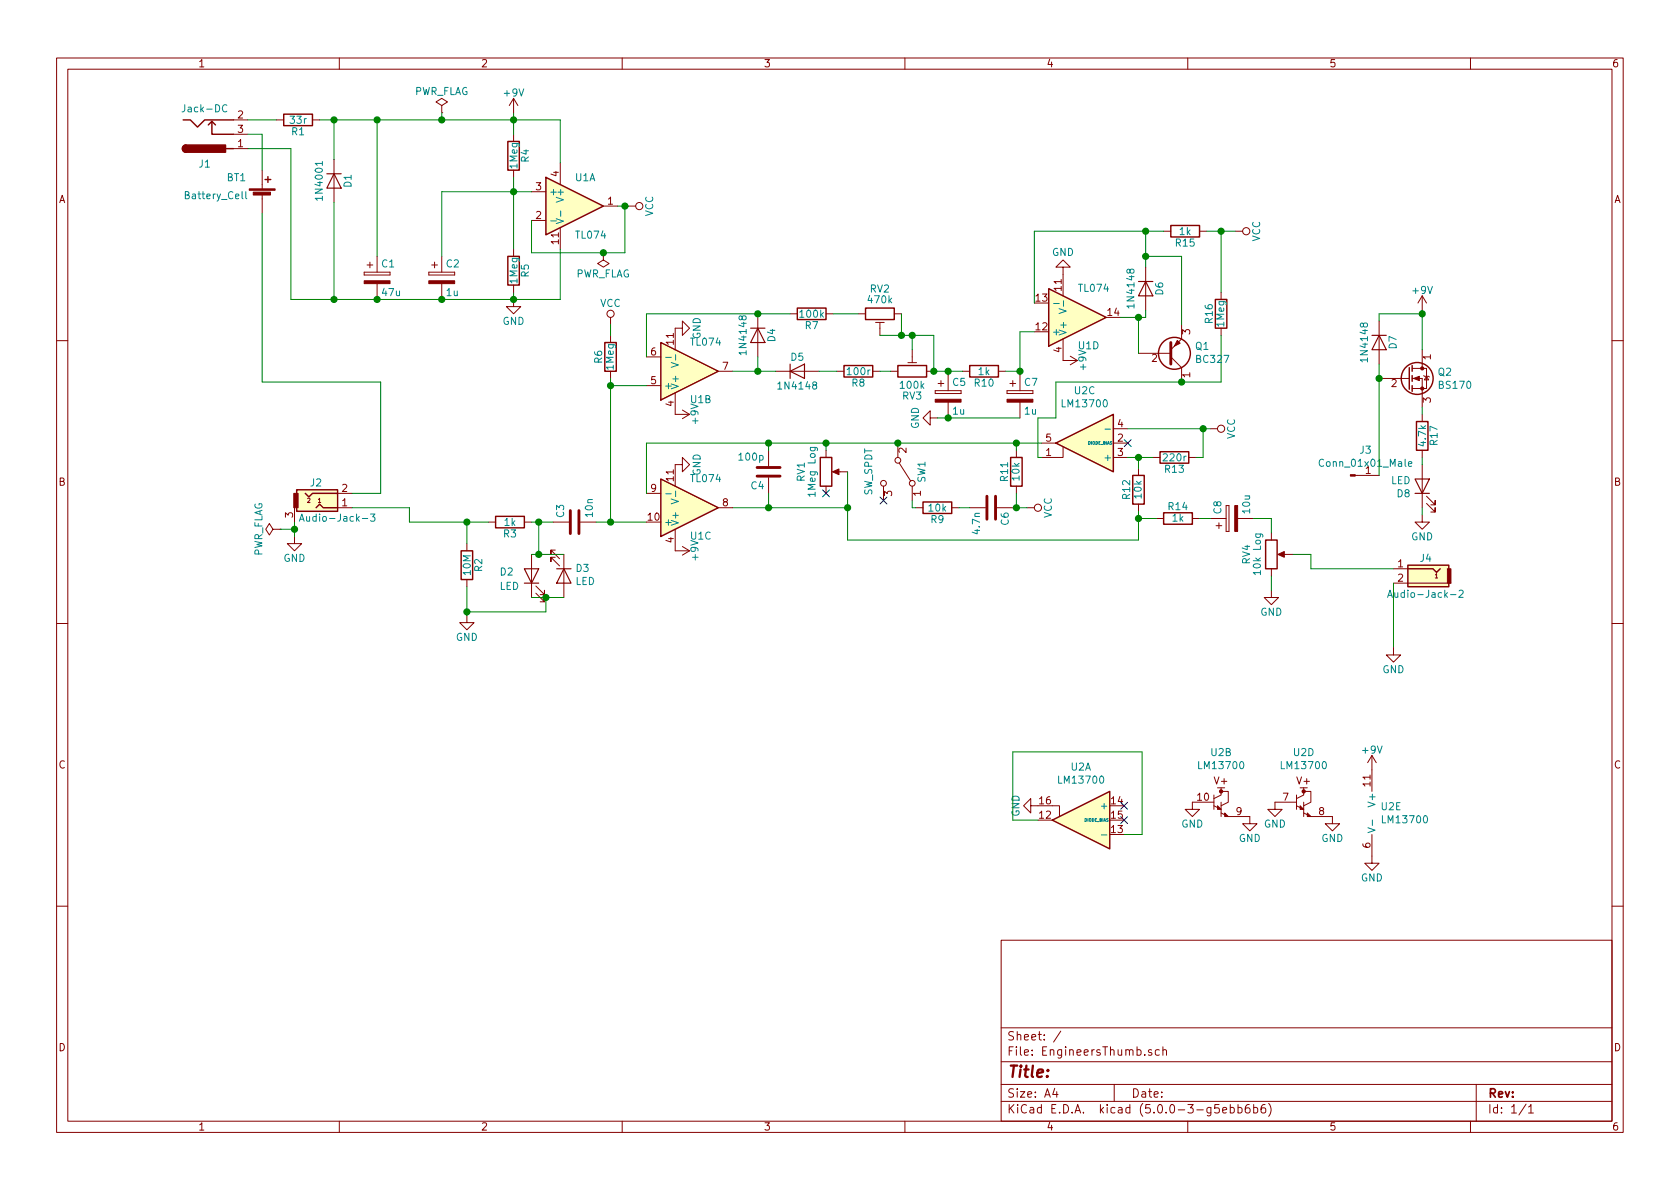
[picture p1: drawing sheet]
EESchema Schematic File Version 4
LIBS:EngineersThumb-cache
EELAYER 26 0
EELAYER END
$Descr A4 11693 8268
encoding utf-8
Sheet 1 1
Title ""
Date ""
Rev ""
Comp ""
Comment1 ""
Comment2 ""
Comment3 ""
Comment4 ""
$EndDescr
$Comp
L EngineersThumb-rescue:TL064 U1
U 2 1
P 4800 2575
F 0 "U1" H 4800 2775 50  0000 L CNN
F 1 "TL074" H 4800 2375 50  0000 L CNN
F 2 "Package_DIP:DIP-14_W7.62mm_Socket_LongPads" H 4750 2675 50  0001 C CNN
F 3 "" H 4850 2775 50  0001 C CNN
	2    4800 2575
	1    0    0    1   
$EndComp
$Comp
L EngineersThumb-rescue:TL064 U1
U 1 1
P 4000 1425
F 0 "U1" H 4000 1625 50  0000 L CNN
F 1 "TL074" H 4000 1225 50  0000 L CNN
F 2 "Package_DIP:DIP-14_W7.62mm_Socket_LongPads" H 3950 1525 50  0001 C CNN
F 3 "" H 4050 1625 50  0001 C CNN
	1    4000 1425
	1    0    0    -1  
$EndComp
$Comp
L EngineersThumb-rescue:TL064 U1
U 4 1
P 7500 2200
F 0 "U1" H 7500 2400 50  0000 L CNN
F 1 "TL074" H 7500 2000 50  0000 L CNN
F 2 "Package_DIP:DIP-14_W7.62mm_Socket_LongPads" H 7450 2300 50  0001 C CNN
F 3 "" H 7550 2400 50  0001 C CNN
	4    7500 2200
	1    0    0    1   
$EndComp
$Comp
L power:GND #PWR013
U 1 1
P 7225 5600
F 0 "#PWR013" H 7225 5350 50  0001 C CNN
F 1 "GND" H 7225 5450 50  0000 C CNN
F 2 "" H 7225 5600 50  0001 C CNN
F 3 "" H 7225 5600 50  0001 C CNN
	1    7225 5600
	0    1    1    0   
$EndComp
$Comp
L Switch:SW_SPDT SW1
U 1 1
P 6250 3275
F 0 "SW1" H 6250 3445 50  0000 C CNN
F 1 "SW_SPDT" H 6250 3075 50  0000 C CNN
F 2 "BurstGen:SW_SubMicro_SPST" H 6250 3275 50  0001 C CNN
F 3 "" H 6250 3275 50  0001 C CNN
	1    6250 3275
	0    1    1    0   
$EndComp
$Comp
L power:+9V #PWR019
U 1 1
P 9550 5350
F 0 "#PWR019" H 9550 5200 50  0001 C CNN
F 1 "+9V" H 9550 5490 50  0000 C CNN
F 2 "" H 9550 5350 50  0001 C CNN
F 3 "" H 9550 5350 50  0001 C CNN
	1    9550 5350
	1    0    0    -1  
$EndComp
$Comp
L power:GND #PWR014
U 1 1
P 7400 1900
F 0 "#PWR014" H 7400 1650 50  0001 C CNN
F 1 "GND" H 7400 1750 50  0000 C CNN
F 2 "" H 7400 1900 50  0001 C CNN
F 3 "" H 7400 1900 50  0001 C CNN
	1    7400 1900
	-1   0    0    1   
$EndComp
$Comp
L power:GND #PWR09
U 1 1
P 4700 3225
F 0 "#PWR09" H 4700 2975 50  0001 C CNN
F 1 "GND" H 4700 3075 50  0000 C CNN
F 2 "" H 4700 3225 50  0001 C CNN
F 3 "" H 4700 3225 50  0001 C CNN
	1    4700 3225
	0    -1   -1   0   
$EndComp
$Comp
L power:GND #PWR011
U 1 1
P 6525 2900
F 0 "#PWR011" H 6525 2650 50  0001 C CNN
F 1 "GND" H 6525 2750 50  0000 C CNN
F 2 "" H 6525 2900 50  0001 C CNN
F 3 "" H 6525 2900 50  0001 C CNN
	1    6525 2900
	0    1    1    0   
$EndComp
$Comp
L power:+9V #PWR010
U 1 1
P 4700 3825
F 0 "#PWR010" H 4700 3675 50  0001 C CNN
F 1 "+9V" H 4700 3965 50  0000 C CNN
F 2 "" H 4700 3825 50  0001 C CNN
F 3 "" H 4700 3825 50  0001 C CNN
	1    4700 3825
	0    1    1    0   
$EndComp
$Comp
L power:+9V #PWR08
U 1 1
P 4700 2875
F 0 "#PWR08" H 4700 2725 50  0001 C CNN
F 1 "+9V" H 4700 3015 50  0000 C CNN
F 2 "" H 4700 2875 50  0001 C CNN
F 3 "" H 4700 2875 50  0001 C CNN
	1    4700 2875
	0    1    1    0   
$EndComp
$Comp
L power:+9V #PWR015
U 1 1
P 7400 2500
F 0 "#PWR015" H 7400 2350 50  0001 C CNN
F 1 "+9V" H 7400 2640 50  0000 C CNN
F 2 "" H 7400 2500 50  0001 C CNN
F 3 "" H 7400 2500 50  0001 C CNN
	1    7400 2500
	0    1    1    0   
$EndComp
$Comp
L EngineersThumb-rescue:Jack-DC J1
U 1 1
P 1425 925
F 0 "J1" H 1425 1135 50  0000 C CNN
F 1 "Jack-DC" H 1425 750 50  0000 C CNN
F 2 "Connectors:BARREL_JACK" H 1475 885 50  0001 C CNN
F 3 "" H 1475 885 50  0001 C CNN
	1    1425 925 
	1    0    0    1   
$EndComp
$Comp
L Device:Battery_Cell BT1
U 1 1
P 1825 1375
F 0 "BT1" H 1575 1525 50  0000 L CNN
F 1 "Battery_Cell" H 1275 1400 50  0000 L CNN
F 2 "Connector_Wire:SolderWirePad_1x02_P3.81mm_Drill1.2mm" V 1825 1435 50  0001 C CNN
F 3 "" V 1825 1435 50  0001 C CNN
	1    1825 1375
	1    0    0    -1  
$EndComp
$Comp
L Device:D D1
U 1 1
P 2325 1250
F 0 "D1" H 2325 1350 50  0000 C CNN
F 1 "1N4001" H 2325 1150 50  0000 C CNN
F 2 "BurstGen:D_DO-35_SOD27_P7.62mm_Horizontal" H 2325 1250 50  0001 C CNN
F 3 "" H 2325 1250 50  0001 C CNN
	1    2325 1250
	0    1    1    0   
$EndComp
$Comp
L EngineersThumb-rescue:Audio-Jack-2 J4
U 1 1
P 9900 3950
F 0 "J4" H 9875 4025 50  0000 C CNN
F 1 "Audio-Jack-2" H 9875 3775 50  0000 C CNN
F 2 "Connector_Wire:SolderWirePad_1x02_P3.81mm_Drill1.2mm" H 10150 3950 50  0001 C CNN
F 3 "" H 10150 3950 50  0001 C CNN
	1    9900 3950
	-1   0    0    -1  
$EndComp
$Comp
L Device:R R4
U 1 1
P 3575 1075
F 0 "R4" V 3655 1075 50  0000 C CNN
F 1 "1Meg" V 3575 1075 50  0000 C CNN
F 2 "BurstGen:R_Axial_DIN0207_L6.3mm_D2.5mm_P7.62mm_Horizontal" V 3505 1075 50  0001 C CNN
F 3 "" H 3575 1075 50  0001 C CNN
	1    3575 1075
	1    0    0    -1  
$EndComp
$Comp
L Device:CP C2
U 1 1
P 3075 1925
F 0 "C2" H 3100 2025 50  0000 L CNN
F 1 "1u" H 3100 1825 50  0000 L CNN
F 2 "Capacitor_THT:CP_Radial_D5.0mm_P2.50mm" H 3113 1775 50  0001 C CNN
F 3 "" H 3075 1925 50  0001 C CNN
	1    3075 1925
	1    0    0    -1  
$EndComp
$Comp
L Device:CP C1
U 1 1
P 2625 1925
F 0 "C1" H 2650 2025 50  0000 L CNN
F 1 "47u" H 2650 1825 50  0000 L CNN
F 2 "Capacitor_THT:CP_Radial_D5.0mm_P2.50mm" H 2663 1775 50  0001 C CNN
F 3 "" H 2625 1925 50  0001 C CNN
	1    2625 1925
	1    0    0    -1  
$EndComp
Wire Wire Line
	2625 1775 2625 825 
Wire Wire Line
	3575 775  3575 825 
Connection ~ 2625 825 
Wire Wire Line
	2325 2075 2625 2075
Connection ~ 2625 2075
Wire Wire Line
	3575 2075 3575 2025
Connection ~ 3075 2075
$Comp
L power:GND #PWR04
U 1 1
P 3575 2075
F 0 "#PWR04" H 3575 1825 50  0001 C CNN
F 1 "GND" H 3575 1925 50  0000 C CNN
F 2 "" H 3575 2075 50  0001 C CNN
F 3 "" H 3575 2075 50  0001 C CNN
	1    3575 2075
	1    0    0    -1  
$EndComp
$Comp
L power:VCC #PWR06
U 1 1
P 4375 1425
F 0 "#PWR06" H 4375 1275 50  0001 C CNN
F 1 "VCC" H 4375 1575 50  0000 C CNN
F 2 "" H 4375 1425 50  0001 C CNN
F 3 "" H 4375 1425 50  0001 C CNN
	1    4375 1425
	0    1    1    0   
$EndComp
$Comp
L power:+9V #PWR03
U 1 1
P 3575 775
F 0 "#PWR03" H 3575 625 50  0001 C CNN
F 1 "+9V" H 3575 915 50  0000 C CNN
F 2 "" H 3575 775 50  0001 C CNN
F 3 "" H 3575 775 50  0001 C CNN
	1    3575 775 
	1    0    0    -1  
$EndComp
Wire Wire Line
	1725 825  1925 825 
$Comp
L power:GND #PWR01
U 1 1
P 2050 3725
F 0 "#PWR01" H 2050 3475 50  0001 C CNN
F 1 "GND" H 2050 3575 50  0000 C CNN
F 2 "" H 2050 3725 50  0001 C CNN
F 3 "" H 2050 3725 50  0001 C CNN
	1    2050 3725
	1    0    0    -1  
$EndComp
$Comp
L Device:R R2
U 1 1
P 3250 3925
F 0 "R2" V 3330 3925 50  0000 C CNN
F 1 "10M" V 3250 3925 50  0000 C CNN
F 2 "BurstGen:R_Axial_DIN0207_L6.3mm_D2.5mm_P7.62mm_Horizontal" V 3180 3925 50  0001 C CNN
F 3 "" H 3250 3925 50  0001 C CNN
	1    3250 3925
	1    0    0    -1  
$EndComp
$Comp
L Device:C C3
U 1 1
P 4000 3625
F 0 "C3" H 4025 3725 50  0000 L CNN
F 1 "10n" H 4025 3525 50  0000 L CNN
F 2 "BurstGen:C_Disc_D5.0mm_W2.5mm_P5.00mm-TC" H 4038 3475 50  0001 C CNN
F 3 "" H 4000 3625 50  0001 C CNN
	1    4000 3625
	0    -1   -1   0   
$EndComp
$Comp
L Device:R R3
U 1 1
P 3550 3625
F 0 "R3" V 3630 3625 50  0000 C CNN
F 1 "1k" V 3550 3625 50  0000 C CNN
F 2 "BurstGen:R_Axial_DIN0207_L6.3mm_D2.5mm_P7.62mm_Horizontal" V 3480 3625 50  0001 C CNN
F 3 "" H 3550 3625 50  0001 C CNN
	1    3550 3625
	0    1    1    0   
$EndComp
Wire Wire Line
	3700 3625 3750 3625
$Comp
L EngineersThumb-rescue:POT RV1
U 1 1
P 5750 3275
F 0 "RV1" V 5575 3275 50  0000 C CNN
F 1 "1Meg Log" V 5650 3275 50  0000 C CNN
F 2 "BurstGen:Potentiometer_PCB_rightangle" H 5750 3275 50  0001 C CNN
F 3 "" H 5750 3275 50  0001 C CNN
	1    5750 3275
	1    0    0    1   
$EndComp
$Comp
L power:VCC #PWR05
U 1 1
P 4250 2250
F 0 "#PWR05" H 4250 2100 50  0001 C CNN
F 1 "VCC" H 4250 2400 50  0000 C CNN
F 2 "" H 4250 2250 50  0001 C CNN
F 3 "" H 4250 2250 50  0001 C CNN
	1    4250 2250
	1    0    0    -1  
$EndComp
$Comp
L power:GND #PWR02
U 1 1
P 3250 4275
F 0 "#PWR02" H 3250 4025 50  0001 C CNN
F 1 "GND" H 3250 4125 50  0000 C CNN
F 2 "" H 3250 4275 50  0001 C CNN
F 3 "" H 3250 4275 50  0001 C CNN
	1    3250 4275
	1    0    0    -1  
$EndComp
$Comp
L Device:D D6
U 1 1
P 7975 2000
F 0 "D6" H 7975 2100 50  0000 C CNN
F 1 "1N4148" H 7975 1900 50  0000 C CNN
F 2 "BurstGen:D_DO-35_SOD27_P7.62mm_Horizontal" H 7975 2000 50  0001 C CNN
F 3 "" H 7975 2000 50  0001 C CNN
	1    7975 2000
	0    1    1    0   
$EndComp
$Comp
L Device:C C4
U 1 1
P 5350 3275
F 0 "C4" H 5375 3375 50  0000 L CNN
F 1 "100p" H 5375 3175 50  0000 L CNN
F 2 "BurstGen:C_Disc_D5.0mm_W2.5mm_P5.00mm-TC" H 5388 3125 50  0001 C CNN
F 3 "" H 5350 3275 50  0001 C CNN
	1    5350 3275
	-1   0    0    1   
$EndComp
$Comp
L power:GND #PWR07
U 1 1
P 4700 2275
F 0 "#PWR07" H 4700 2025 50  0001 C CNN
F 1 "GND" H 4700 2125 50  0000 C CNN
F 2 "" H 4700 2275 50  0001 C CNN
F 3 "" H 4700 2275 50  0001 C CNN
	1    4700 2275
	0    -1   -1   0   
$EndComp
Wire Wire Line
	9700 4050 9700 4500
Wire Wire Line
	1825 1175 1825 925 
Wire Wire Line
	1825 925  1725 925 
Wire Wire Line
	1725 1025 2025 1025
$Comp
L power:GND #PWR018
U 1 1
P 8850 4100
F 0 "#PWR018" H 8850 3850 50  0001 C CNN
F 1 "GND" H 8850 3950 50  0000 C CNN
F 2 "" H 8850 4100 50  0001 C CNN
F 3 "" H 8850 4100 50  0001 C CNN
	1    8850 4100
	1    0    0    -1  
$EndComp
$Comp
L Device:R R5
U 1 1
P 3575 1875
F 0 "R5" V 3655 1875 50  0000 C CNN
F 1 "1Meg" V 3575 1875 50  0000 C CNN
F 2 "BurstGen:R_Axial_DIN0207_L6.3mm_D2.5mm_P7.62mm_Horizontal" V 3505 1875 50  0001 C CNN
F 3 "" H 3575 1875 50  0001 C CNN
	1    3575 1875
	1    0    0    -1  
$EndComp
Connection ~ 3575 825 
$Comp
L power:GND #PWR020
U 1 1
P 9550 5950
F 0 "#PWR020" H 9550 5700 50  0001 C CNN
F 1 "GND" H 9550 5800 50  0000 C CNN
F 2 "" H 9550 5950 50  0001 C CNN
F 3 "" H 9550 5950 50  0001 C CNN
	1    9550 5950
	1    0    0    -1  
$EndComp
$Comp
L EngineersThumb-rescue:Audio-Jack-3 J2
U 1 1
P 2250 3525
F 0 "J2" H 2200 3700 50  0000 C CNN
F 1 "Audio-Jack-3" H 2350 3455 50  0000 C CNN
F 2 "Connector_Wire:SolderWirePad_1x03_P3.175mm_Drill1mm" H 2500 3625 50  0001 C CNN
F 3 "" H 2500 3625 50  0001 C CNN
	1    2250 3525
	1    0    0    -1  
$EndComp
Wire Wire Line
	2450 3425 2650 3425
Wire Wire Line
	2050 3625 2050 3675
Wire Wire Line
	3250 3625 3250 3775
Wire Wire Line
	3250 4075 3250 4250
$Comp
L power:PWR_FLAG #FLG03
U 1 1
P 4200 1750
F 0 "#FLG03" H 4200 1825 50  0001 C CNN
F 1 "PWR_FLAG" H 4200 1900 50  0000 C CNN
F 2 "" H 4200 1750 50  0001 C CNN
F 3 "" H 4200 1750 50  0001 C CNN
	1    4200 1750
	-1   0    0    1   
$EndComp
$Comp
L power:PWR_FLAG #FLG02
U 1 1
P 3075 775
F 0 "#FLG02" H 3075 850 50  0001 C CNN
F 1 "PWR_FLAG" H 3075 925 50  0000 C CNN
F 2 "" H 3075 775 50  0001 C CNN
F 3 "" H 3075 775 50  0001 C CNN
	1    3075 775 
	1    0    0    -1  
$EndComp
Wire Wire Line
	3075 775  3075 825 
Connection ~ 3075 825 
$Comp
L power:PWR_FLAG #FLG01
U 1 1
P 1950 3675
F 0 "#FLG01" H 1950 3750 50  0001 C CNN
F 1 "PWR_FLAG" H 1950 3825 50  0000 C CNN
F 2 "" H 1950 3675 50  0001 C CNN
F 3 "" H 1950 3675 50  0001 C CNN
	1    1950 3675
	0    -1   -1   0   
$EndComp
Connection ~ 2050 3675
Wire Wire Line
	1950 3675 2050 3675
Wire Wire Line
	2625 825  3075 825 
Wire Wire Line
	2625 2075 3075 2075
Wire Wire Line
	3075 2075 3575 2075
Wire Wire Line
	3250 3625 3400 3625
Wire Wire Line
	3075 825  3575 825 
Wire Wire Line
	2050 3675 2050 3725
$Comp
L Amplifier_Operational:LM13700 U2
U 1 1
P 7525 5700
F 0 "U2" H 7525 5333 50  0000 C CNN
F 1 "LM13700" H 7525 5424 50  0000 C CNN
F 2 "Package_DIP:DIP-16_W7.62mm_Socket_LongPads" H 7225 5725 50  0001 C CNN
F 3 "http://www.ti.com/lit/ds/symlink/lm13700.pdf" H 7225 5725 50  0001 C CNN
	1    7525 5700
	-1   0    0    1   
$EndComp
$Comp
L Amplifier_Operational:LM13700 U2
U 2 1
P 8600 5575
F 0 "U2" H 8500 5923 50  0000 C CNN
F 1 "LM13700" H 8500 5832 50  0000 C CNN
F 2 "Package_DIP:DIP-16_W7.62mm_Socket_LongPads" H 8300 5600 50  0001 C CNN
F 3 "http://www.ti.com/lit/ds/symlink/lm13700.pdf" H 8300 5600 50  0001 C CNN
	2    8600 5575
	1    0    0    -1  
$EndComp
$Comp
L Amplifier_Operational:LM13700 U2
U 3 1
P 7550 3075
F 0 "U2" H 7550 3442 50  0000 C CNN
F 1 "LM13700" H 7550 3351 50  0000 C CNN
F 2 "Package_DIP:DIP-16_W7.62mm_Socket_LongPads" H 7250 3100 50  0001 C CNN
F 3 "http://www.ti.com/lit/ds/symlink/lm13700.pdf" H 7250 3100 50  0001 C CNN
	3    7550 3075
	-1   0    0    -1  
$EndComp
$Comp
L Amplifier_Operational:LM13700 U2
U 4 1
P 9175 5575
F 0 "U2" H 9075 5923 50  0000 C CNN
F 1 "LM13700" H 9075 5832 50  0000 C CNN
F 2 "Package_DIP:DIP-16_W7.62mm_Socket_LongPads" H 8875 5600 50  0001 C CNN
F 3 "http://www.ti.com/lit/ds/symlink/lm13700.pdf" H 8875 5600 50  0001 C CNN
	4    9175 5575
	1    0    0    -1  
$EndComp
$Comp
L Amplifier_Operational:LM13700 U2
U 5 1
P 9650 5650
F 0 "U2" H 9608 5696 50  0000 L CNN
F 1 "LM13700" H 9608 5605 50  0000 L CNN
F 2 "Package_DIP:DIP-16_W7.62mm_Socket_LongPads" H 9350 5675 50  0001 C CNN
F 3 "http://www.ti.com/lit/ds/symlink/lm13700.pdf" H 9350 5675 50  0001 C CNN
	5    9650 5650
	1    0    0    -1  
$EndComp
$Comp
L Device:LED D2
U 1 1
P 3700 4000
F 0 "D2" V 3725 4225 50  0000 R CNN
F 1 "LED" V 3625 4225 50  0000 R CNN
F 2 "LED_THT:LED_D3.0mm" H 3700 4000 50  0001 C CNN
F 3 "~" H 3700 4000 50  0001 C CNN
	1    3700 4000
	0    -1   -1   0   
$EndComp
$Comp
L Device:LED D3
U 1 1
P 3925 4000
F 0 "D3" V 3870 4078 50  0000 L CNN
F 1 "LED" V 3961 4078 50  0000 L CNN
F 2 "LED_THT:LED_D3.0mm" H 3925 4000 50  0001 C CNN
F 3 "~" H 3925 4000 50  0001 C CNN
	1    3925 4000
	0    1    1    0   
$EndComp
Wire Wire Line
	2325 1400 2325 2075
$Comp
L Device:R R1
U 1 1
P 2075 825
F 0 "R1" V 2155 825 50  0000 C CNN
F 1 "33r" V 2075 825 50  0000 C CNN
F 2 "BurstGen:R_Axial_DIN0207_L6.3mm_D2.5mm_P7.62mm_Horizontal" V 2005 825 50  0001 C CNN
F 3 "" H 2075 825 50  0001 C CNN
	1    2075 825 
	0    1    1    0   
$EndComp
Wire Wire Line
	2225 825  2325 825 
Wire Wire Line
	2325 1100 2325 825 
Connection ~ 2325 825 
Wire Wire Line
	2325 825  2625 825 
Wire Wire Line
	3075 1325 3075 1775
Wire Wire Line
	3075 1325 3575 1325
Connection ~ 3575 1325
Wire Wire Line
	3575 1325 3575 1725
Wire Wire Line
	3900 1125 3900 825 
Wire Wire Line
	3900 825  3575 825 
Wire Wire Line
	3575 1325 3700 1325
Wire Wire Line
	3900 1725 3900 2075
Wire Wire Line
	3900 2075 3575 2075
Connection ~ 3575 2075
Wire Wire Line
	3700 1525 3700 1750
Wire Wire Line
	3700 1750 4200 1750
Wire Wire Line
	3750 3625 3750 3850
Wire Wire Line
	3750 3850 3700 3850
Connection ~ 3750 3625
Wire Wire Line
	3750 3625 3850 3625
Wire Wire Line
	3750 3850 3925 3850
Connection ~ 3750 3850
Wire Wire Line
	3700 4150 3800 4150
Wire Wire Line
	3800 4150 3800 4250
Wire Wire Line
	3800 4250 3250 4250
Connection ~ 3800 4150
Wire Wire Line
	3800 4150 3925 4150
Connection ~ 3250 4250
Wire Wire Line
	3250 4250 3250 4275
Connection ~ 4200 1750
Wire Wire Line
	4150 3625 4250 3625
$Comp
L EngineersThumb-rescue:POT_TRIM RV2
U 1 1
P 6125 2175
F 0 "RV2" V 5950 2175 50  0000 C CNN
F 1 "470k" V 6025 2175 50  0000 C CNN
F 2 "Potentiometer_THT:Potentiometer_Bourns_3339P_Vertical" H 6125 2175 50  0001 C CNN
F 3 "" H 6125 2175 50  0001 C CNN
	1    6125 2175
	0    1    1    0   
$EndComp
Connection ~ 4250 3625
Wire Wire Line
	4250 3625 4500 3625
$Comp
L Device:D D4
U 1 1
P 5275 2325
F 0 "D4" H 5275 2425 50  0000 C CNN
F 1 "1N4148" H 5275 2225 50  0000 C CNN
F 2 "BurstGen:D_DO-35_SOD27_P7.62mm_Horizontal" H 5275 2325 50  0001 C CNN
F 3 "" H 5275 2325 50  0001 C CNN
	1    5275 2325
	0    1    1    0   
$EndComp
$Comp
L Device:D D5
U 1 1
P 5550 2575
F 0 "D5" H 5550 2675 50  0000 C CNN
F 1 "1N4148" H 5550 2475 50  0000 C CNN
F 2 "BurstGen:D_DO-35_SOD27_P7.62mm_Horizontal" H 5550 2575 50  0001 C CNN
F 3 "" H 5550 2575 50  0001 C CNN
	1    5550 2575
	1    0    0    -1  
$EndComp
$Comp
L Device:R R8
U 1 1
P 5975 2575
F 0 "R8" V 6055 2575 50  0000 C CNN
F 1 "100r" V 5975 2575 50  0000 C CNN
F 2 "BurstGen:R_Axial_DIN0207_L6.3mm_D2.5mm_P7.62mm_Horizontal" V 5905 2575 50  0001 C CNN
F 3 "" H 5975 2575 50  0001 C CNN
	1    5975 2575
	0    1    1    0   
$EndComp
Wire Wire Line
	4500 2475 4500 2175
Wire Wire Line
	4500 2175 5275 2175
Wire Wire Line
	5100 2575 5275 2575
Wire Wire Line
	5275 2475 5275 2575
Connection ~ 5275 2575
Wire Wire Line
	5275 2575 5400 2575
Wire Wire Line
	5700 2575 5825 2575
$Comp
L Device:R R7
U 1 1
P 5650 2175
F 0 "R7" V 5730 2175 50  0000 C CNN
F 1 "100k" V 5650 2175 50  0000 C CNN
F 2 "BurstGen:R_Axial_DIN0207_L6.3mm_D2.5mm_P7.62mm_Horizontal" V 5580 2175 50  0001 C CNN
F 3 "" H 5650 2175 50  0001 C CNN
	1    5650 2175
	0    1    1    0   
$EndComp
Wire Wire Line
	5275 2175 5500 2175
Connection ~ 5275 2175
$Comp
L EngineersThumb-rescue:POT_TRIM RV3
U 1 1
P 6350 2575
F 0 "RV3" V 6175 2575 50  0000 C CNN
F 1 "100k" V 6250 2575 50  0000 C CNN
F 2 "Potentiometer_THT:Potentiometer_Bourns_3339P_Vertical" H 6350 2575 50  0001 C CNN
F 3 "" H 6350 2575 50  0001 C CNN
	1    6350 2575
	0    -1   -1   0   
$EndComp
Wire Wire Line
	5800 2175 5975 2175
Wire Wire Line
	6125 2325 6275 2325
Wire Wire Line
	6275 2325 6275 2175
Wire Wire Line
	6275 2325 6350 2325
Wire Wire Line
	6350 2325 6350 2425
Connection ~ 6275 2325
Wire Wire Line
	6125 2575 6200 2575
Wire Wire Line
	6350 2325 6500 2325
Wire Wire Line
	6500 2325 6500 2575
Connection ~ 6350 2325
Wire Wire Line
	5350 3075 5350 3125
Wire Wire Line
	5350 3075 5750 3075
Wire Wire Line
	5750 3075 5750 3125
Connection ~ 5350 3075
Wire Wire Line
	5100 3525 5350 3525
Wire Wire Line
	5350 3525 5350 3425
Connection ~ 5350 3525
Wire Wire Line
	5900 3525 5900 3275
Wire Wire Line
	5750 3075 6250 3075
Connection ~ 5750 3075
$Comp
L Device:R R9
U 1 1
P 6525 3525
F 0 "R9" V 6605 3525 50  0000 C CNN
F 1 "10k" V 6525 3525 50  0000 C CNN
F 2 "BurstGen:R_Axial_DIN0207_L6.3mm_D2.5mm_P7.62mm_Horizontal" V 6455 3525 50  0001 C CNN
F 3 "" H 6525 3525 50  0001 C CNN
	1    6525 3525
	0    1    1    0   
$EndComp
$Comp
L Device:C C6
U 1 1
P 6900 3525
F 0 "C6" H 6925 3625 50  0000 L CNN
F 1 "4.7n" H 6925 3425 50  0000 L CNN
F 2 "BurstGen:C_Disc_D5.0mm_W2.5mm_P5.00mm-TC" H 6938 3375 50  0001 C CNN
F 3 "" H 6900 3525 50  0001 C CNN
	1    6900 3525
	0    1    1    0   
$EndComp
$Comp
L Device:R R11
U 1 1
P 7075 3275
F 0 "R11" V 7155 3275 50  0000 C CNN
F 1 "10k" V 7075 3275 50  0000 C CNN
F 2 "BurstGen:R_Axial_DIN0207_L6.3mm_D2.5mm_P7.62mm_Horizontal" V 7005 3275 50  0001 C CNN
F 3 "" H 7075 3275 50  0001 C CNN
	1    7075 3275
	-1   0    0    1   
$EndComp
$Comp
L power:VCC #PWR012
U 1 1
P 7150 3525
F 0 "#PWR012" H 7150 3375 50  0001 C CNN
F 1 "VCC" H 7150 3675 50  0000 C CNN
F 2 "" H 7150 3525 50  0001 C CNN
F 3 "" H 7150 3525 50  0001 C CNN
	1    7150 3525
	0    1    1    0   
$EndComp
Wire Wire Line
	6350 3475 6350 3525
Wire Wire Line
	6350 3525 6375 3525
Wire Wire Line
	6675 3525 6750 3525
Wire Wire Line
	7050 3525 7075 3525
Wire Wire Line
	7075 3425 7075 3525
Connection ~ 7075 3525
Wire Wire Line
	7075 3525 7150 3525
Wire Wire Line
	6250 3075 7075 3075
Wire Wire Line
	7075 3075 7075 3125
Connection ~ 6250 3075
Wire Wire Line
	7250 3075 7075 3075
Connection ~ 7075 3075
$Comp
L Device:R R13
U 1 1
P 8175 3175
F 0 "R13" V 8255 3175 50  0000 C CNN
F 1 "220r" V 8175 3175 50  0000 C CNN
F 2 "BurstGen:R_Axial_DIN0207_L6.3mm_D2.5mm_P7.62mm_Horizontal" V 8105 3175 50  0001 C CNN
F 3 "" H 8175 3175 50  0001 C CNN
	1    8175 3175
	0    1    1    0   
$EndComp
$Comp
L Device:R R12
U 1 1
P 7925 3400
F 0 "R12" V 8005 3400 50  0000 C CNN
F 1 "10k" V 7925 3400 50  0000 C CNN
F 2 "Resistor_THT:R_Axial_DIN0207_L6.3mm_D2.5mm_P2.54mm_Vertical" V 7855 3400 50  0001 C CNN
F 3 "" H 7925 3400 50  0001 C CNN
	1    7925 3400
	-1   0    0    1   
$EndComp
$Comp
L Device:R R14
U 1 1
P 8200 3600
F 0 "R14" V 8280 3600 50  0000 C CNN
F 1 "1k" V 8200 3600 50  0000 C CNN
F 2 "BurstGen:R_Axial_DIN0207_L6.3mm_D2.5mm_P7.62mm_Horizontal" V 8130 3600 50  0001 C CNN
F 3 "" H 8200 3600 50  0001 C CNN
	1    8200 3600
	0    -1   -1   0   
$EndComp
$Comp
L Device:CP C8
U 1 1
P 8575 3600
F 0 "C8" H 8600 3700 50  0000 L CNN
F 1 "10u" H 8600 3500 50  0000 L CNN
F 2 "Capacitor_THT:CP_Radial_D5.0mm_P2.50mm" H 8613 3450 50  0001 C CNN
F 3 "" H 8575 3600 50  0001 C CNN
	1    8575 3600
	0    -1   -1   0   
$EndComp
$Comp
L power:VCC #PWR016
U 1 1
P 8425 2975
F 0 "#PWR016" H 8425 2825 50  0001 C CNN
F 1 "VCC" H 8425 3125 50  0000 C CNN
F 2 "" H 8425 2975 50  0001 C CNN
F 3 "" H 8425 2975 50  0001 C CNN
	1    8425 2975
	0    1    1    0   
$EndComp
Wire Wire Line
	7850 2975 8375 2975
Wire Wire Line
	8375 2975 8375 3175
Wire Wire Line
	8375 3175 8325 3175
Connection ~ 8375 2975
Wire Wire Line
	8375 2975 8425 2975
Wire Wire Line
	8025 3175 7925 3175
Wire Wire Line
	7925 3250 7925 3175
Connection ~ 7925 3175
Wire Wire Line
	7925 3175 7850 3175
Wire Wire Line
	7925 3550 7925 3600
Wire Wire Line
	7925 3600 8050 3600
Wire Wire Line
	8350 3600 8425 3600
Wire Wire Line
	5900 3525 5900 3750
Wire Wire Line
	5900 3750 7925 3750
Wire Wire Line
	7925 3750 7925 3600
Connection ~ 5900 3525
Connection ~ 7925 3600
$Comp
L EngineersThumb-rescue:POT RV4
U 1 1
P 8850 3850
F 0 "RV4" V 8675 3850 50  0000 C CNN
F 1 "10k Log" V 8750 3850 50  0000 C CNN
F 2 "BurstGen:Potentiometer_PCB_rightangle" H 8850 3850 50  0001 C CNN
F 3 "" H 8850 3850 50  0001 C CNN
	1    8850 3850
	1    0    0    -1  
$EndComp
Wire Wire Line
	8725 3600 8850 3600
Wire Wire Line
	8850 3600 8850 3700
Wire Wire Line
	8850 4000 8850 4100
Wire Wire Line
	7225 5700 7050 5700
Wire Wire Line
	7050 5700 7050 5225
Wire Wire Line
	7050 5225 7950 5225
Wire Wire Line
	7950 5225 7950 5800
Wire Wire Line
	7950 5800 7825 5800
NoConn ~ 7825 5600
NoConn ~ 7825 5700
NoConn ~ 6150 3475
Wire Wire Line
	9000 3850 9125 3850
$Comp
L power:GND #PWR021
U 1 1
P 9700 4500
F 0 "#PWR021" H 9700 4250 50  0001 C CNN
F 1 "GND" H 9700 4350 50  0000 C CNN
F 2 "" H 9700 4500 50  0001 C CNN
F 3 "" H 9700 4500 50  0001 C CNN
	1    9700 4500
	1    0    0    -1  
$EndComp
Wire Wire Line
	3575 1225 3575 1325
Wire Wire Line
	3575 925  3575 825 
$Comp
L Device:R R10
U 1 1
P 6850 2575
F 0 "R10" V 6930 2575 50  0000 C CNN
F 1 "1k" V 6850 2575 50  0000 C CNN
F 2 "BurstGen:R_Axial_DIN0207_L6.3mm_D2.5mm_P7.62mm_Horizontal" V 6780 2575 50  0001 C CNN
F 3 "" H 6850 2575 50  0001 C CNN
	1    6850 2575
	0    1    1    0   
$EndComp
$Comp
L Device:CP C5
U 1 1
P 6600 2750
F 0 "C5" H 6625 2850 50  0000 L CNN
F 1 "1u" H 6625 2650 50  0000 L CNN
F 2 "Capacitor_THT:CP_Radial_D5.0mm_P2.50mm" H 6638 2600 50  0001 C CNN
F 3 "" H 6600 2750 50  0001 C CNN
	1    6600 2750
	1    0    0    -1  
$EndComp
$Comp
L Device:CP C7
U 1 1
P 7100 2750
F 0 "C7" H 7125 2850 50  0000 L CNN
F 1 "1u" H 7125 2650 50  0000 L CNN
F 2 "Capacitor_THT:CP_Radial_D5.0mm_P2.50mm" H 7138 2600 50  0001 C CNN
F 3 "" H 7100 2750 50  0001 C CNN
	1    7100 2750
	1    0    0    -1  
$EndComp
Wire Wire Line
	6525 2900 6600 2900
Wire Wire Line
	6600 2900 7100 2900
Connection ~ 6600 2900
Wire Wire Line
	6500 2575 6600 2575
Connection ~ 6500 2575
Wire Wire Line
	6600 2600 6600 2575
Connection ~ 6600 2575
Wire Wire Line
	6600 2575 6700 2575
Wire Wire Line
	7100 2600 7100 2575
Wire Wire Line
	7100 2575 7000 2575
Wire Wire Line
	7100 2575 7100 2300
Wire Wire Line
	7100 2300 7200 2300
Connection ~ 7100 2575
Wire Wire Line
	7200 2100 7200 1600
Wire Wire Line
	7200 1600 7975 1600
Wire Wire Line
	7975 1600 7975 1775
Wire Wire Line
	7800 2200 7925 2200
Wire Wire Line
	7975 2200 7975 2150
$Comp
L Device:R R15
U 1 1
P 8250 1600
F 0 "R15" V 8330 1600 50  0000 C CNN
F 1 "1k" V 8250 1600 50  0000 C CNN
F 2 "BurstGen:R_Axial_DIN0207_L6.3mm_D2.5mm_P7.62mm_Horizontal" V 8180 1600 50  0001 C CNN
F 3 "" H 8250 1600 50  0001 C CNN
	1    8250 1600
	0    1    1    0   
$EndComp
$Comp
L power:VCC #PWR017
U 1 1
P 8600 1600
F 0 "#PWR017" H 8600 1450 50  0001 C CNN
F 1 "VCC" H 8600 1750 50  0000 C CNN
F 2 "" H 8600 1600 50  0001 C CNN
F 3 "" H 8600 1600 50  0001 C CNN
	1    8600 1600
	0    1    1    0   
$EndComp
$Comp
L Device:R R16
U 1 1
P 8500 2175
F 0 "R16" V 8580 2175 50  0000 C CNN
F 1 "1Meg" V 8500 2175 50  0000 C CNN
F 2 "Resistor_THT:R_Axial_DIN0207_L6.3mm_D2.5mm_P2.54mm_Vertical" V 8430 2175 50  0001 C CNN
F 3 "" H 8500 2175 50  0001 C CNN
	1    8500 2175
	-1   0    0    1   
$EndComp
Wire Wire Line
	7975 1600 8100 1600
Connection ~ 7975 1600
Wire Wire Line
	8400 1600 8500 1600
Wire Wire Line
	8500 2025 8500 1600
Connection ~ 8500 1600
Wire Wire Line
	8500 1600 8600 1600
Wire Wire Line
	7250 3175 7225 3175
Wire Wire Line
	7225 3175 7225 2900
Wire Wire Line
	7225 2900 7350 2900
Wire Wire Line
	7350 2900 7350 2650
Wire Wire Line
	7350 2650 8225 2650
Wire Wire Line
	8500 2650 8500 2325
$Comp
L EngineersThumb-rescue:TL064 U1
U 3 1
P 4800 3525
F 0 "U1" H 4800 3725 50  0000 L CNN
F 1 "TL074" H 4800 3325 50  0000 L CNN
F 2 "Package_DIP:DIP-14_W7.62mm_Socket_LongPads" H 4750 3625 50  0001 C CNN
F 3 "" H 4850 3725 50  0001 C CNN
	3    4800 3525
	1    0    0    1   
$EndComp
Wire Wire Line
	4500 3075 4500 3425
Wire Wire Line
	4500 3075 5350 3075
NoConn ~ 7850 3075
$Comp
L Transistor_BJT:BC327 Q1
U 1 1
P 8125 2450
F 0 "Q1" H 8316 2404 50  0000 L CNN
F 1 "BC327" H 8316 2495 50  0000 L CNN
F 2 "Package_TO_SOT_THT:TO-92_HandSolder" H 8325 2375 50  0001 L CIN
F 3 "http://www.onsemi.com/pub_link/Collateral/BC327-D.PDF" H 8125 2450 50  0001 L CNN
	1    8125 2450
	1    0    0    1   
$EndComp
Connection ~ 8225 2650
Wire Wire Line
	8225 2650 8500 2650
Wire Wire Line
	7925 2450 7925 2200
Connection ~ 7925 2200
Wire Wire Line
	7925 2200 7975 2200
Wire Wire Line
	7975 1775 8225 1775
Wire Wire Line
	8225 1775 8225 2250
Connection ~ 7975 1775
Wire Wire Line
	7975 1775 7975 1850
$Comp
L Transistor_FET:BS170 Q2
U 1 1
P 9800 2625
F 0 "Q2" H 10005 2671 50  0000 L CNN
F 1 "BS170" H 10005 2580 50  0000 L CNN
F 2 "Package_TO_SOT_THT:TO-92_HandSolder" H 10000 2550 50  0001 L CIN
F 3 "http://www.fairchildsemi.com/ds/BS/BS170.pdf" H 9800 2625 50  0001 L CNN
	1    9800 2625
	1    0    0    -1  
$EndComp
$Comp
L Device:R R17
U 1 1
P 9900 3025
F 0 "R17" V 9980 3025 50  0000 C CNN
F 1 "4.7k" V 9900 3025 50  0000 C CNN
F 2 "BurstGen:R_Axial_DIN0207_L6.3mm_D2.5mm_P7.62mm_Horizontal" V 9830 3025 50  0001 C CNN
F 3 "" H 9900 3025 50  0001 C CNN
	1    9900 3025
	1    0    0    -1  
$EndComp
$Comp
L Device:LED D8
U 1 1
P 9900 3375
F 0 "D8" V 9845 3453 50  0000 L CNN
F 1 "LED" V 9936 3453 50  0000 L CNN
F 2 "LED_THT:LED_D3.0mm" H 9900 3375 50  0001 C CNN
F 3 "~" H 9900 3375 50  0001 C CNN
	1    9900 3375
	0    -1   -1   0   
$EndComp
$Comp
L power:GND #PWR023
U 1 1
P 9900 3575
F 0 "#PWR023" H 9900 3325 50  0001 C CNN
F 1 "GND" H 9900 3425 50  0000 C CNN
F 2 "" H 9900 3575 50  0001 C CNN
F 3 "" H 9900 3575 50  0001 C CNN
	1    9900 3575
	1    0    0    -1  
$EndComp
Wire Wire Line
	9900 2825 9900 2875
Wire Wire Line
	9900 3175 9900 3225
Wire Wire Line
	9900 3525 9900 3575
$Comp
L Device:D D7
U 1 1
P 9600 2375
F 0 "D7" H 9600 2475 50  0000 C CNN
F 1 "1N4148" H 9600 2275 50  0000 C CNN
F 2 "BurstGen:D_DO-35_SOD27_P7.62mm_Horizontal" H 9600 2375 50  0001 C CNN
F 3 "" H 9600 2375 50  0001 C CNN
	1    9600 2375
	0    1    1    0   
$EndComp
$Comp
L power:+9V #PWR022
U 1 1
P 9900 2150
F 0 "#PWR022" H 9900 2000 50  0001 C CNN
F 1 "+9V" H 9900 2290 50  0000 C CNN
F 2 "" H 9900 2150 50  0001 C CNN
F 3 "" H 9900 2150 50  0001 C CNN
	1    9900 2150
	1    0    0    -1  
$EndComp
Wire Wire Line
	9600 2625 9600 2525
Connection ~ 9600 2625
Wire Wire Line
	9900 2150 9900 2175
Wire Wire Line
	9600 2225 9600 2175
Wire Wire Line
	9600 2175 9900 2175
Connection ~ 9900 2175
Wire Wire Line
	9900 2175 9900 2425
Wire Wire Line
	2450 3525 2850 3525
Wire Wire Line
	4300 1425 4350 1425
Wire Wire Line
	4350 1425 4350 1750
Wire Wire Line
	4200 1750 4350 1750
Connection ~ 4350 1425
Wire Wire Line
	4350 1425 4375 1425
Wire Wire Line
	5350 3525 5900 3525
NoConn ~ 5750 3425
Wire Wire Line
	1825 2650 2650 2650
Wire Wire Line
	2650 2650 2650 3425
Wire Wire Line
	1825 1475 1825 2650
Wire Wire Line
	2025 2075 2325 2075
Wire Wire Line
	2025 1025 2025 2075
Connection ~ 2325 2075
$Comp
L Connector:Conn_01x01_Male J3
U 1 1
P 9400 3300
F 0 "J3" H 9506 3478 50  0000 C CNN
F 1 "Conn_01x01_Male" H 9506 3387 50  0000 C CNN
F 2 "Connector_Wire:SolderWirePad_1x01_Drill1.2mm" H 9400 3300 50  0001 C CNN
F 3 "~" H 9400 3300 50  0001 C CNN
	1    9400 3300
	1    0    0    -1  
$EndComp
Wire Wire Line
	9600 3300 9600 2625
Wire Wire Line
	9125 3950 9125 3850
Wire Wire Line
	9125 3950 9700 3950
Wire Wire Line
	3250 3625 2850 3625
Wire Wire Line
	2850 3625 2850 3525
Connection ~ 3250 3625
$Comp
L Device:R R6
U 1 1
P 4250 2475
F 0 "R6" V 4330 2475 50  0000 C CNN
F 1 "1Meg" V 4250 2475 50  0000 C CNN
F 2 "BurstGen:R_Axial_DIN0207_L6.3mm_D2.5mm_P7.62mm_Horizontal" V 4180 2475 50  0001 C CNN
F 3 "" H 4250 2475 50  0001 C CNN
	1    4250 2475
	-1   0    0    1   
$EndComp
Wire Wire Line
	4250 2250 4250 2325
Wire Wire Line
	4250 2625 4250 2675
Wire Wire Line
	4250 2675 4500 2675
Connection ~ 4250 2675
Wire Wire Line
	4250 2675 4250 3625
$Comp
L power:GND #PWR0101
U 1 1
P 8300 5575
F 0 "#PWR0101" H 8300 5325 50  0001 C CNN
F 1 "GND" H 8300 5425 50  0000 C CNN
F 2 "" H 8300 5575 50  0001 C CNN
F 3 "" H 8300 5575 50  0001 C CNN
	1    8300 5575
	1    0    0    -1  
$EndComp
$Comp
L power:GND #PWR0102
U 1 1
P 8700 5675
F 0 "#PWR0102" H 8700 5425 50  0001 C CNN
F 1 "GND" H 8700 5525 50  0000 C CNN
F 2 "" H 8700 5675 50  0001 C CNN
F 3 "" H 8700 5675 50  0001 C CNN
	1    8700 5675
	1    0    0    -1  
$EndComp
$Comp
L power:GND #PWR0103
U 1 1
P 8875 5575
F 0 "#PWR0103" H 8875 5325 50  0001 C CNN
F 1 "GND" H 8875 5425 50  0000 C CNN
F 2 "" H 8875 5575 50  0001 C CNN
F 3 "" H 8875 5575 50  0001 C CNN
	1    8875 5575
	1    0    0    -1  
$EndComp
$Comp
L power:GND #PWR0104
U 1 1
P 9275 5675
F 0 "#PWR0104" H 9275 5425 50  0001 C CNN
F 1 "GND" H 9275 5525 50  0000 C CNN
F 2 "" H 9275 5675 50  0001 C CNN
F 3 "" H 9275 5675 50  0001 C CNN
	1    9275 5675
	1    0    0    -1  
$EndComp
$EndSCHEMATC
